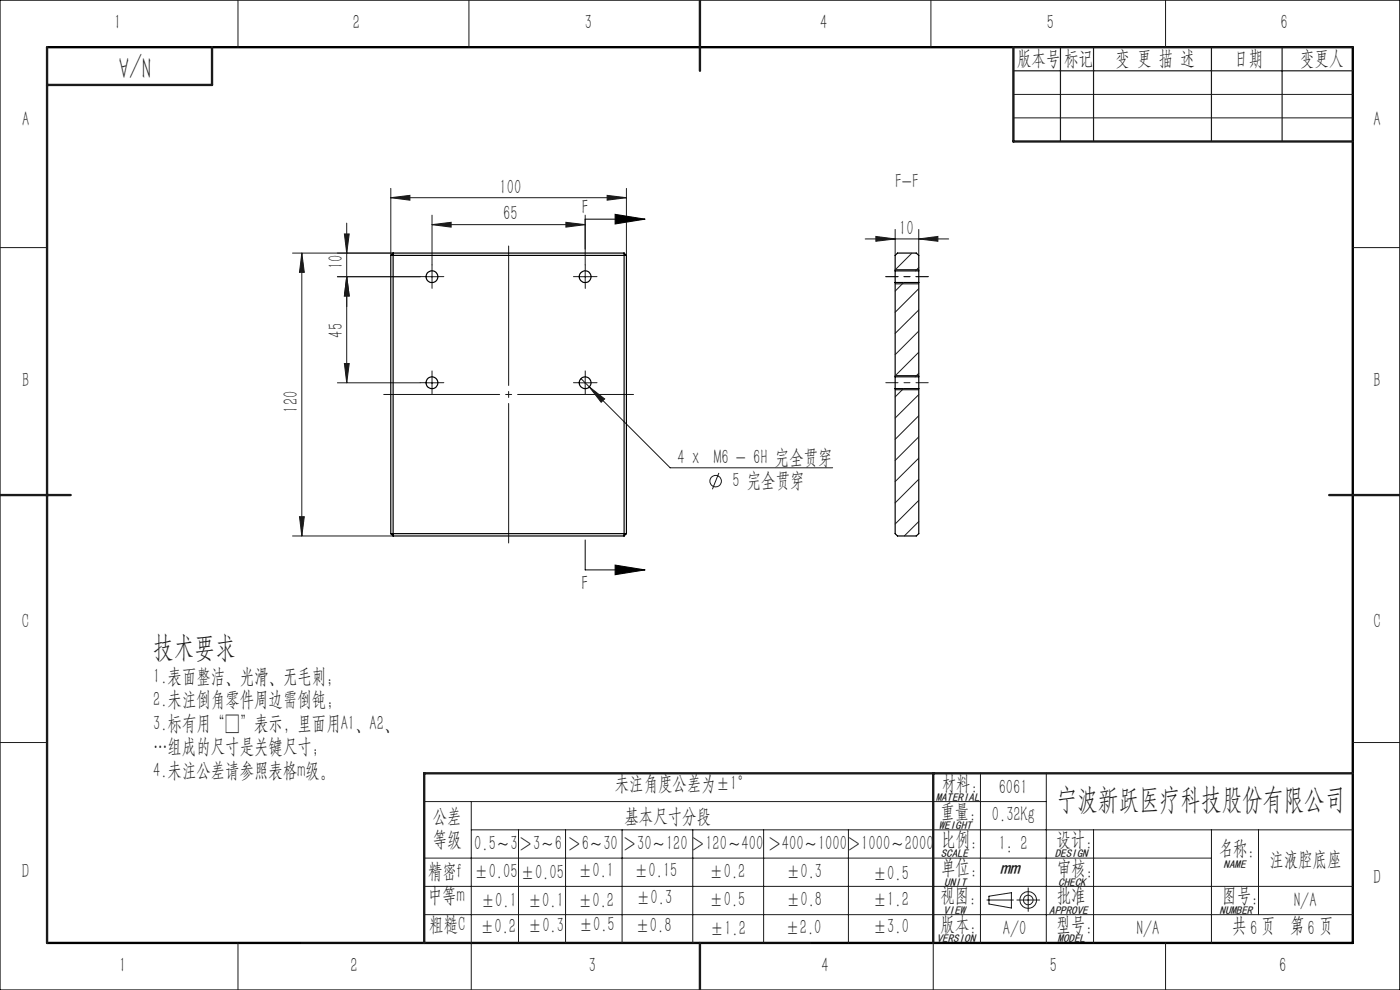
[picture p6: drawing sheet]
<svg xmlns="http://www.w3.org/2000/svg" width="297mm" height="210mm" viewBox="0 0 297 210" stroke-linecap="round" stroke-linejoin="round" font-family="sans-serif">
<g fill="none" stroke="#191924" stroke-width=".21">
<path d="M50.5 0v10M99.5 0v10M197.5 0v10M247.3 0v10M82.9 40v14.2M132.9 40v14.2M215 20h72M215 25h72M0 52.5h10M62.1 53.7h21.3M64 53.7v60M64 53.7l.6 4.1h-1.1z"/>
<path d="M71.6 58.7h17.5M73.1 49.6h1l-.5 4.1zM73.6 47.3v33.9M73.6 58.7l.5 4.1h-1zM82.9 41.9l4.1-.5v1.1zM82.9 41.9h50M90.4 58.7h2.5M91.7 47.7l4-.5v1zM91.7 45.6v10.6M91.7 47.7h32.4M91.7 57.5v2.4M120.1 47.2l4 .5-4 .5z"/>
<path d="M122.9 58.7h2.5M124.1 45.6v10.6M124.1 57.5v2.4M128.8 41.4l4.1 .5-4.1 .6zM183.6 50.7h17.7M185.8 50.2l4.1 .5-4.1 .5zM189.9 48.7v5.5M194.9 50.7l4.1-.5v1zM194.9 48.7v5.5M287 52.5h10M73.1 77.1h1l-.5 4.1zM91.7 79.9v2.5"/>
<path d="M124.1 79.9v2.5M71.6 81.2h17.5M90.4 81.2h2.5M122.9 81.2h2.5M123.3 80.3l1.7 1.8M125 82.1l3.3 2.5-.8 .7zM125 82.1l17.2 17.1h34.4M62.1 113.7h21.3M63.5 109.6h1.1l-.6 4.1zM152.5 100.3l-1.4 3.5M0 157.5h10M287 157.5h10"/>
<path d="M90 170h132M100 176h187M100 170v40M110 176v24M120 176v24M132 176v24M147 176v24M162 176v24M180 176v24M208 164v36M222 164v36M232 176v24"/>
<path d="M257 176v24M267 176v18M90 182h167M90 188h197M90 194h197M209.4 190.9h5.6M209.8 190.1l4.8-.7v3.2l-4.8-.8zM215.7 190.9h4.9M218.1 188.3v5M50.5 200v10M198 200v10M247.3 200v10"/>
<circle cx="151.8" cy="102.1" r="1.21"/>
<circle cx="218.1" cy="190.9" r="1.77"/>
<circle cx="218.1" cy="190.9" r="1.03"/>
</g>
<path d="M130.5 45.5l6.3 1-6.3 1zM136.8 46.5h-12.7v6.3M189.9 57.2h5M189.9 60.2h5M189.9 79.7h5M189.9 82.7h5M124.1 114.5v6.4h12.7M130.5 119.9l6.3 1-6.3 1z" fill="none" stroke="#000" stroke-width=".21"/>
<path d="M196.9 58.7h-9M196.9 81.2h-9" fill="none" stroke="#191924" stroke-width=".21" stroke-dasharray="30.5 1.3 1.3 1.3" stroke-dashoffset="27.9"/>
<path d="M107.9 115.2v-63" fill="none" stroke="#191924" stroke-width=".21" stroke-dasharray="30.5 1.3 1.3 1.3" stroke-dashoffset=".9"/>
<path d="M81.4 83.7h53" fill="none" stroke="#191924" stroke-width=".21" stroke-dasharray="30.5 1.3 1.3 1.3" stroke-dashoffset="5.9"/>
<g fill="none" stroke="#191924" stroke-width=".21" stroke-dasharray="30.5 1.3 1.3 1.3">
<path d="M90.4 58.7h-1.2M91.7 59.9v1.3M91.7 57.4v-1.2M92.9 58.7h1.3M122.9 58.7h-1.2M124.2 59.9v1.3M124.2 57.4v-1.2M125.4 58.7h1.3M91.7 79.9v-1.2M124.2 79.9v-1.2M90.4 81.2h-1.2M91.7 82.4v1.3"/>
<path d="M92.9 81.2h1.3M122.9 81.2h-1.2M124.2 82.4v1.3M125.4 81.2h1.3"/>
</g>
<path d="M0 0h297v210h-297z" fill="none" stroke="#000" stroke-width=".25"/>
<path d="M10 10h277v190h-277" fill="none" stroke="#000" stroke-width=".5"/>
<path d="M215 10h72M215 15h72M225 10v20M232 10v20M257 10v20M272 10v20M64 200h108" fill="none" stroke="#191924" stroke-width=".25"/>
<path d="M10 10v190M45 10v8h-35M148.5 0v15M215 10v20h72M0 105h15M282 105h15M198 164v36M287 164h-197v36M148.5 200v10" fill="none" stroke="#191924" stroke-width=".5"/>
<path d="M130.5 45.5l6.3 1-6.3 1zM130.5 119.9l6.3 1-6.3 1z" fill="#000"/>
<g fill="#191924">
<path d="M125 82.1l3.3 2.5-.8 .7z"/>
<path d="M194.9 50.7l4.1-.5v1zM185.8 50.2l4.1 .5-4.1 .5z"/>
<path d="M91.7 47.7l4-.5v1zM120.1 47.2l4 .5-4 .5z"/>
<path d="M128.8 41.4l4.1 .5-4.1 .6zM82.9 41.9l4.1-.5v1.1z"/>
<path d="M73.6 58.7l.5 4.1h-1zM73.1 49.6h1l-.5 4.1z"/>
<path d="M64 53.7l.6 4.1h-1.1zM63.5 109.6h1.1l-.6 4.1zM73.6 58.7l.5 4.1h-1zM73.1 77.1h1l-.5 4.1z"/>
</g>
<g fill="none" stroke="#000" stroke-width=".25">
<path d="M82.9 54.2h50M82.9 54.2v59M83.4 53.7v60M83.4 53.7h49M83.4 53.7l-.5 .5M132.4 53.7v60M132.4 53.7l.5 .5M132.9 54.2v59M189.9 57.5v2.4M189.9 57.5v-3.3l.5-.5h4l.5 .5v3.3M189.9 59.9v20M189.9 59.9h5"/>
<path d="M189.9 57.5h5M194.9 57.5v2.4M194.9 59.9v20M189.9 79.9v2.5M189.9 79.9h5M194.9 79.9v2.5M189.9 82.4v30.8l.5 .5h4l.5-.5v-30.8M189.9 82.4h5M82.9 113.2h50M82.9 113.2l.5 .5M83.4 113.7h49M132.9 113.2l-.5 .5"/>
<circle cx="91.6" cy="58.7" r="1.25"/>
<circle cx="124.1" cy="58.7" r="1.27"/>
<circle cx="91.6" cy="81.2" r="1.25"/>
<circle cx="124.1" cy="81.2" r="1.27"/>
</g>
<g fill="none" stroke="#191924" stroke-width=".21">
<path d="M191.7 59.9l-1.8 1.9M193.5 53.7l-3.6 3.5M194.9 56.8l-.7 .7M194.9 61.2l-5 5M194.9 65.7l-5 5M194.9 70.2l-5 5M194.9 74.7l-5 5M194.9 79.2l-.7 .7M191.7 82.4l-1.8 1.8M194.9 83.7l-5 5M194.9 88.2l-5 5M194.9 92.7l-5 5"/>
<path d="M194.9 97.2l-5 5M194.9 101.7l-5 5M194.9 106.1l-5 5.1M194.9 110.6l-3.1 3.1"/>
</g>
<g font-size="6.3" fill="#191924">
<text x="32" y="12" transform="rotate(-180 32 12)">N/A</text>
<text x="32.5" y="139.4">技术要求</text>
<text x="224.1" y="171.6">宁波新跃医疗科技股份有限公司</text>
</g>
<g font-size="4.4" fill="#191924">
<text x="24.2" y="6.2">1</text>
<text x="74.9" y="6.2">2</text>
<text x="124.1" y="6.2">3</text>
<text x="174" y="6.2">4</text>
<text x="222.1" y="6.2">5</text>
<text x="271.6" y="6.2">6</text>
<text x="215.8" y="13.8">版本号</text>
<text x="225.7" y="13.8">标记</text>
<text x="236.7" y="13.8">变 更 描 述</text>
<text x="261.9" y="13.8">日期</text>
<text x="275.8" y="13.8">变更人</text>
<text x="4.7" y="26.7">A</text>
<text x="291.4" y="26.7">A</text>
<text x="106" y="41.1">100</text>
<text x="189.9" y="39.9">F-F</text>
<text x="106.8" y="46.8">65</text>
<text x="190.7" y="49.8">10</text>
<text x="72.7" y="57.2" transform="rotate(-90 72.7 57.2)">10</text>
<text x="72.7" y="71.6" transform="rotate(-90 72.7 71.6)">45</text>
<text x="4.7" y="82">B</text>
<text x="291.4" y="82">B</text>
<text x="63.2" y="87.5" transform="rotate(-90 63.2 87.5)">120</text>
<text x="143.8" y="98.3">4 x M6 - 6H 完全贯穿</text>
<text x="155.4" y="103.4">5 完全贯穿</text>
<text x="4.7" y="133.3">C</text>
<text x="291.4" y="133.3">C</text>
<text x="32.5" y="144.8">1.表面整洁、光滑、无毛刺；</text>
<text x="32.5" y="149.8">2.未注倒角零件周边需倒钝;</text>
<text x="32.5" y="154.8">3.标有用“□”表示，里面用A1、A2、</text>
<text x="32.5" y="159.8">…组成的尺寸是关键尺寸;</text>
<text x="32.5" y="164.8">4.未注公差请参照表格m级。</text>
<text x="130.4" y="167.7">未注角度公差为±1°</text>
<text x="199.8" y="167.5">材料:</text>
<text x="199.5" y="173.5">重量：</text>
<text x="211.9" y="168.5">6061</text>
<text x="91.8" y="174.5">公差</text>
<text x="91.8" y="179.5">等级</text>
<text x="132.5" y="174.5">基本尺寸分段</text>
<text x="199.7" y="179.5">比例:</text>
<text x="210.4" y="174.2">0.32Kg</text>
<text x="224.1" y="179.4">设计:</text>
<text x="100.6" y="180.4">0.5～3</text>
<text x="110" y="180.4">＞3～6</text>
<text x="120.4" y="180.4">＞6～30</text>
<text x="122.6" y="185.9">±0.1</text>
<text x="132.1" y="180.4">＞30～120＞120～400</text>
<text x="134.5" y="185.9">±0.15</text>
<text x="162.8" y="180.4">＞400～1000＞1000～2000</text>
<text x="199.7" y="185.3">单位:</text>
<text x="211.9" y="180.3">1：2</text>
<text x="224.2" y="185.6">审核：</text>
<text x="258.5" y="181.4">名称：</text>
<text x="269.3" y="183.7">注液腔底座</text>
<text x="4.7" y="186.2">D</text>
<text x="90.8" y="191.3">中等m</text>
<text x="90.8" y="186.2">精密f</text>
<text x="100.6" y="186.2">±0.05</text>
<text x="110.5" y="186.4">±0.05</text>
<text x="135" y="191.7">±0.3</text>
<text x="150.5" y="186.2">±0.2</text>
<text x="166.7" y="186.2">±0.3</text>
<text x="185.2" y="186.6">±0.5</text>
<text x="199.5" y="191.3">视图：</text>
<text x="224.2" y="191.3">批准</text>
<text x="259.3" y="191.3">图号:</text>
<text x="291.4" y="187.6">D</text>
<text x="91.1" y="197.4">粗糙C</text>
<text x="101.8" y="197.8">±0.2</text>
<text x="102" y="192.3">±0.1</text>
<text x="112" y="192.3">±0.1</text>
<text x="112" y="197.7">±0.3</text>
<text x="122.6" y="192.3">±0.2</text>
<text x="122.8" y="197.5">±0.5</text>
<text x="134.8" y="197.8">±0.8</text>
<text x="150.5" y="192.1">±0.5</text>
<text x="166.8" y="192.1">±0.8</text>
<text x="185.2" y="192.3">±1.2</text>
<text x="185.2" y="197.9">±3.0</text>
<text x="199.5" y="197.4">版本：</text>
<text x="224.1" y="197.4">型号:</text>
<text x="261.4" y="197.8">共6 页</text>
<text x="273.7" y="197.8">第6 页</text>
<text x="274.6" y="192.3">N/A</text>
<text x="150.6" y="198.3">±1.2</text>
<text x="166.6" y="198.1">±2.0</text>
<text x="212.7" y="198.3">A/0</text>
<text x="241.2" y="198.3">N/A</text>
<text x="25.3" y="206.1">1</text>
<text x="74.4" y="206.1">2</text>
<text x="124.9" y="206.1">3</text>
<text x="174.3" y="206.1">4</text>
<text x="222.7" y="206.1">5</text>
<text x="271.4" y="206.1">6</text>
</g>
<g font-size="4.4">
<text x="123.4" y="45.5">F</text>
<text x="123.4" y="125.1">F</text>
</g>
<text font-size="4.2" fill="#191924" x="212.2" y="185.3">mm</text>
<g font-size="2.4" fill="#191924">
<text x="198.5" y="169.9">MATERIAL</text>
<text x="199.2" y="175.9">WEIGHT</text>
<text x="199.6" y="181.8">SCALE</text>
<text x="223.8" y="181.8">DESIGN</text>
<text x="259.6" y="184.2">NAME</text>
<text x="200.3" y="187.9">UNIT</text>
<text x="224.5" y="187.9">CHECK</text>
<text x="200.1" y="193.8">VIEW</text>
<text x="222.6" y="193.8">APPROVE</text>
<text x="258.7" y="194">NUMBER</text>
<text x="198.7" y="199.9">VERSION</text>
<text x="224.4" y="199.8">MODEL</text>
</g>
</svg>
